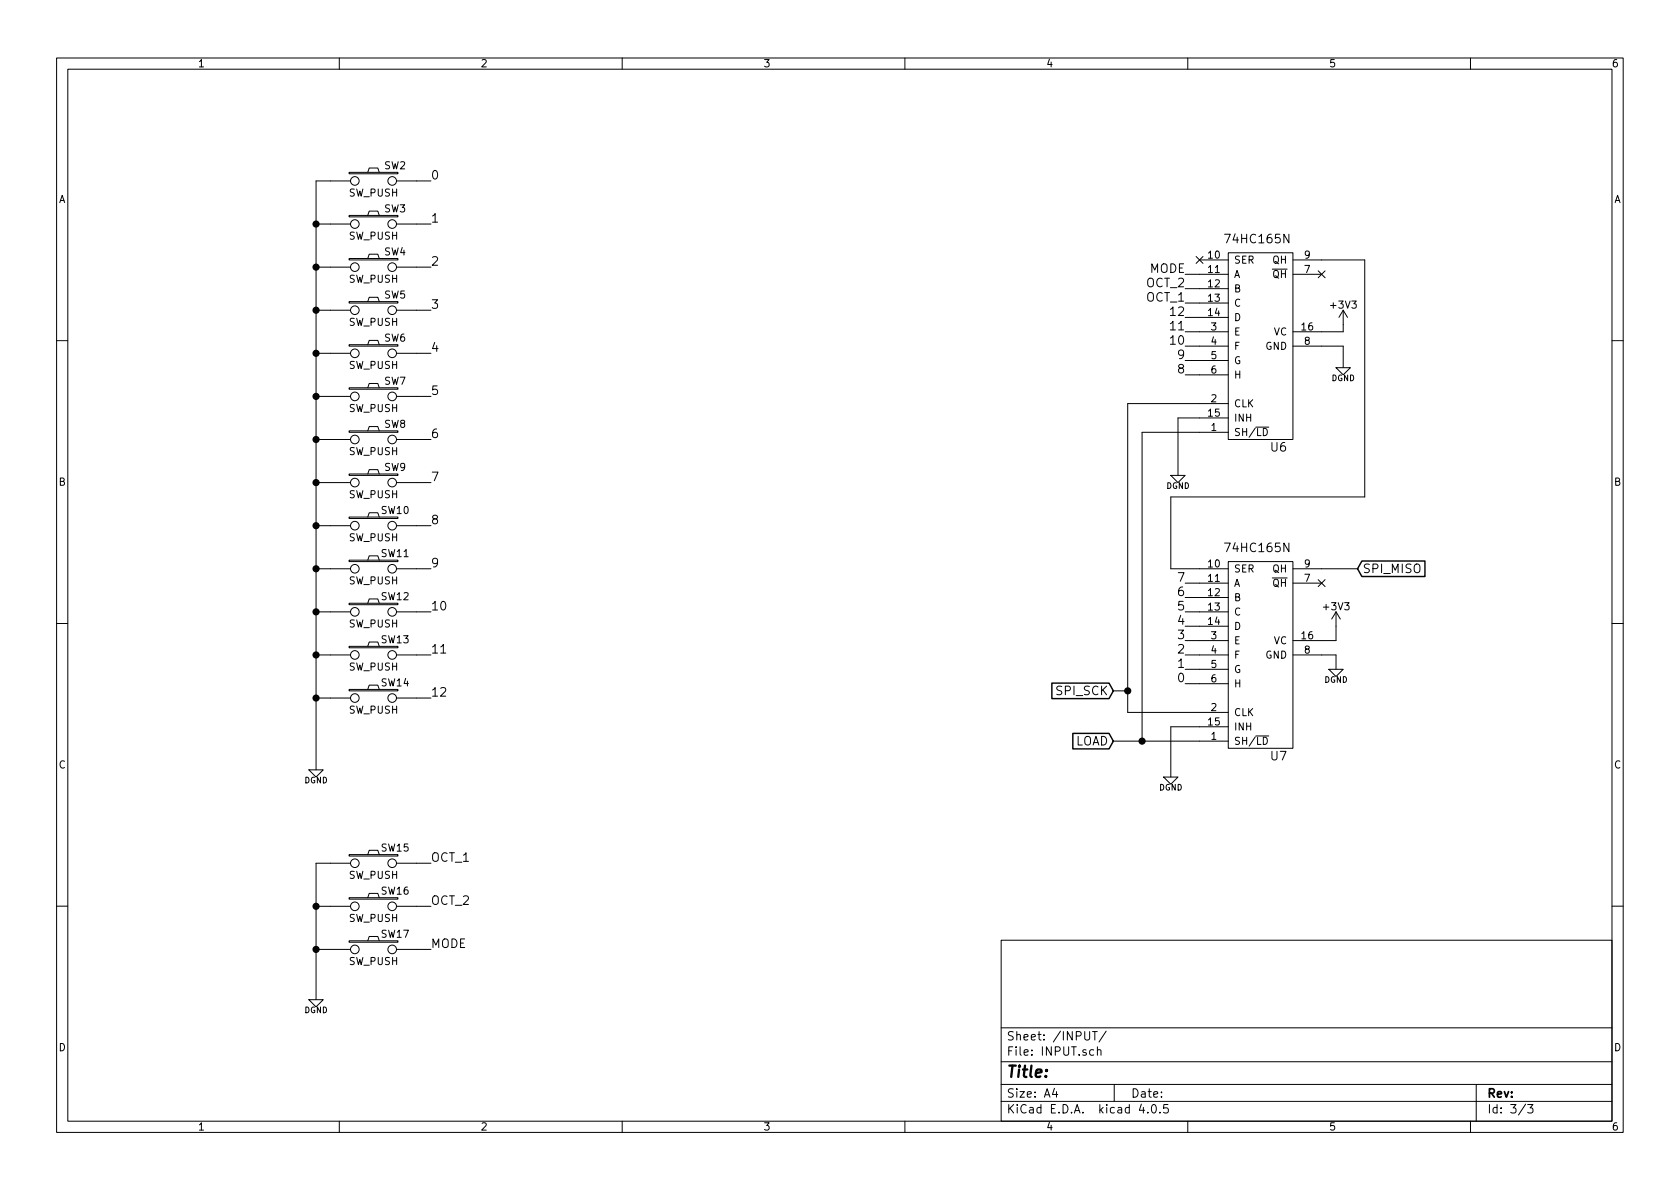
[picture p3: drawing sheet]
<svg xmlns="http://www.w3.org/2000/svg" width="297mm" height="210mm" viewBox="0 0 297 210" stroke-linecap="round" stroke-linejoin="round" font-family="sans-serif">
<g fill="none" stroke="#000" stroke-width=".18">
<path d="M10 10.3h277v189.9h-277zM12 12.2h273v186.1h-273zM60 10.3v1.9M110 10.3v1.9M160 10.3v1.9M210 10.3v1.9M260 10.3v1.9M55.9 39.6h6.1M61.7 30.5h8.7v.2h-8.7zM61.7 38.1h8.7v.2h-8.7zM62 32h-6.1v104.1M65 30.5l.3-.8h1.5l.3 .8"/>
<path d="M65 38.1l.3-.8h1.5l.3 .8M70.1 32h6.1M70.1 39.6h6.1M55.9 47.2h6.1M55.9 54.9h6.1M61.7 45.7h8.7v.3h-8.7zM61.7 53.3h8.7v.3h-8.7zM65 45.7l.3-.7h1.5l.3 .7M65 53.3l.3-.7h1.5l.3 .7M70.1 47.2h6.1M70.1 54.9h6.1M209.5 58.7h7.7"/>
<path d="M209.5 48.5h7.7M209.5 51h7.7M209.5 53.6h7.7M209.5 56.1h7.7M211.5 45.4l1.2 1.2M212.1 46h5.1M212.7 45.4l-1.2 1.2M217.2 44.7h11.4v33h-11.4zM228.6 48.5h5.1M228.6 46h12.7v41.9h-34.3v12.7h10.2M233.1 47.9l1.2 1.2M234.3 47.9l-1.2 1.2"/>
<path d="M237.5 54.9v3.8h-8.9M237.5 54.9l-.8 1.2M237.5 54.9l.8 1.2M10 60.2h2M55.9 62.5h6.1M55.9 70.1h6.1M55.9 77.7h6.1M61.7 61h8.7v.2h-8.7zM61.7 68.6h8.7v.2h-8.7zM61.7 76.2h8.7v.2h-8.7zM65 61l.3-.8h1.5l.3 .8M65 68.6l.3-.8h1.5l.3 .8"/>
<path d="M65 76.2l.3-.8h1.5l.3 .8M70.1 62.5h6.1M70.1 70.1h6.1M70.1 77.7h6.1M209.5 61.2h7.7M209.5 63.7h7.7M209.5 66.3h7.7M217.2 76.4h-15.3v54.7M217.2 71.4h-17.8v54.6h17.8M217.2 73.9h-8.9v10.2M222 75.5h2.3M223.4 75.8a.64 .64 0 0 1 .7 .6 .64 .64 0 0 1-.7 .6z"/>
<path d="M228.6 61.2h8.9v3.8M236.2 65h2.6l-1.3 1.3zM285 60.2h2M55.9 85.3h6.1M55.9 93h6.1M61.7 83.8h8.7v.3h-8.7zM61.7 91.4h8.7v.3h-8.7zM61.7 99.1h8.7v.2h-8.7zM65 83.8l.3-.7h1.5l.3 .7M65 91.4l.3-.7h1.5l.3 .7M65 99.1l.3-.8h1.5l.3 .8M70.1 85.3h6.1"/>
<path d="M70.1 93h6.1M207 84.1h2.5l-1.2 1.2zM217.2 99.3h11.4v33h-11.4zM10 110.3h2M55.9 115.8h6.1M55.9 100.6h6.1M55.9 108.2h6.1M61.7 106.7h8.7v.2h-8.7zM61.7 114.3h8.7v.2h-8.7zM65 106.7l.3-.8h1.5l.3 .8M65 114.3l.3-.8h1.5l.3 .8M70.1 115.8h6.1"/>
<path d="M70.1 100.6h6.1M70.1 108.2h6.1M209.5 113.3h7.7M209.5 115.8h7.7M209.5 118.4h7.7M209.5 103.1h7.7M209.5 105.7h7.7M209.5 108.2h7.7M209.5 110.7h7.7M228.6 115.8h7.6v2.6M228.6 103.1h5.1M228.6 100.6h11.4"/>
<path d="M233.1 102.5l1.2 1.2M234.3 102.5l-1.2 1.2M234.9 118.4h2.6l-1.3 1.2zM236.2 108.2v5.1h-7.6M236.2 108.2l-.7 1.3M236.2 108.2l.8 1.3M285 110.3h2M54.6 136.1h2.5l-1.2 1.3zM55.9 123.4h6.1M61.7 121.9h8.7v.3h-8.7zM65 121.9l.3-.7h1.5l.3 .7M70.1 123.4h6.1"/>
<path d="M196.8 131.1h20.4M196.8 122.2h2.6M205.7 137.4h2.6l-1.3 1.3zM209.5 120.9h7.7M217.2 128.5h-10.2v8.9M222 130.1h2.3M223.4 130.4a.64 .64 0 0 1 .7 .6 .64 .64 0 0 1-.7 .6zM61.7 151.1h8.7v.3h-8.7zM61.7 158.7h8.7v.3h-8.7zM62 152.6h-6.1v24.2M65 151.1l.3-.7h1.5l.3 .7M65 158.7l.3-.7h1.5l.3 .7"/>
<path d="M70.1 152.6h6.1M10 160.2h2M54.6 176.8h2.5l-1.2 1.2zM55.9 160.3h6.1M55.9 167.9h6.1M61.7 166.4h8.7v.2h-8.7zM65 166.4l.3-.8h1.5l.3 .8M70.1 160.3h6.1M70.1 167.9h6.1M177 166.3h108v32h-108zM285 160.2h2M60 198.3v1.9"/>
<path d="M110 198.3v1.9M160 198.3v1.9M177 194.8h108M177 191.8h108M177 187.8h108M177 181.8h108M186.4 192.5l-.3 1h.9M186.8 193v1M193.2 182.4h.8M193.4 185.7l-.5-.1-.2 .3v.6l.2 .1 .5-.1M193.6 182.4v1.5M194 185.7l.2-.1 .4 .1 .1 .9"/>
<path d="M194 185.1v1.5M195.6 182.3l-1.3 2M197 191.8v3M201.8 195.2l-.4 1.1h1M202.9 196.7v.1M203.8 195.4l.1-.1a.81 .81 0 0 1 .6 .6 .81 .81 0 0 1-.3 .8l-.1 .1a.8 .8 0 0 1-.6-.6 .8 .8 0 0 1 .3-.8zM205.1 196.7v.1M206.5 195.3h-.7l-.1 .7 .2-.1 .5 .1 .2 .2-.1 .5-.2 .1-.6-.1M210 198.3v1.9M260 198.3v1.9M261 191.8v6.5M269.7 195.2l-1.2 2"/>
<path d="M270.1 195.3h.9l-.5 .6 .5 .1v.7l-.2 .1-.7-.1"/>
<circle cx="62.7" cy="39.6" r=".76"/>
<circle cx="62.7" cy="32" r=".76"/>
<circle cx="69.3" cy="32" r=".76"/>
<circle cx="69.3" cy="39.6" r=".76"/>
<circle cx="62.7" cy="54.9" r=".76"/>
<circle cx="62.7" cy="47.2" r=".76"/>
<circle cx="69.3" cy="54.9" r=".76"/>
<circle cx="69.3" cy="47.2" r=".76"/>
<circle cx="62.7" cy="62.5" r=".76"/>
<circle cx="62.7" cy="70.1" r=".76"/>
<circle cx="62.7" cy="77.7" r=".76"/>
<circle cx="69.3" cy="70.1" r=".76"/>
<circle cx="69.3" cy="62.5" r=".76"/>
<circle cx="69.3" cy="77.7" r=".76"/>
<circle cx="62.7" cy="85.3" r=".76"/>
<circle cx="62.7" cy="93" r=".76"/>
<circle cx="69.3" cy="85.3" r=".76"/>
<circle cx="69.3" cy="93" r=".76"/>
<circle cx="62.7" cy="115.8" r=".76"/>
<circle cx="62.7" cy="100.6" r=".76"/>
<circle cx="62.7" cy="108.2" r=".76"/>
<circle cx="69.3" cy="108.2" r=".76"/>
<circle cx="69.3" cy="100.6" r=".76"/>
<circle cx="69.3" cy="115.8" r=".76"/>
<circle cx="62.7" cy="123.4" r=".76"/>
<circle cx="69.3" cy="123.4" r=".76"/>
<circle cx="62.7" cy="152.6" r=".76"/>
<circle cx="69.3" cy="152.6" r=".76"/>
<circle cx="62.7" cy="160.3" r=".76"/>
<circle cx="62.7" cy="167.9" r=".76"/>
<circle cx="69.3" cy="160.3" r=".76"/>
<circle cx="69.3" cy="167.9" r=".76"/>
</g>
<g fill="#000" stroke="#000" stroke-width=".25">
<circle cx="55.9" cy="39.6" r=".51"/>
<circle cx="55.9" cy="47.2" r=".51"/>
<circle cx="55.9" cy="54.9" r=".51"/>
<circle cx="55.9" cy="70.1" r=".51"/>
<circle cx="55.9" cy="62.5" r=".51"/>
<circle cx="55.9" cy="77.7" r=".51"/>
<circle cx="55.9" cy="85.3" r=".51"/>
<circle cx="55.9" cy="93" r=".51"/>
<circle cx="55.9" cy="100.6" r=".51"/>
<circle cx="55.9" cy="108.2" r=".51"/>
<circle cx="55.9" cy="115.8" r=".51"/>
<circle cx="55.9" cy="123.4" r=".51"/>
<circle cx="199.4" cy="122.2" r=".51"/>
<circle cx="201.9" cy="131.1" r=".51"/>
<circle cx="55.9" cy="160.3" r=".51"/>
<circle cx="55.9" cy="167.9" r=".51"/>
</g>
<path d="M240.8 99.2h11.1v2.7h-11.1l-.8-1.3zM186 120.8h10.1l.7 1.4-.7 1.3h-10.1zM189.7 129.7h6.4l.7 1.4-.7 1.3h-6.4z" fill="none" stroke="#000" stroke-width=".25"/>
<text font-size="2.8" x="178" y="190.5">Title:</text>
<g font-size="2.1">
<text x="76.2" y="31.7">0</text>
<text x="76.2" y="39.4">1</text>
<text x="76.2" y="47">2</text>
<text x="217" y="43">74HC165N</text>
<text x="202.7" y="53.3">OCT_1</text>
<text x="202.7" y="50.8">OCT_2</text>
<text x="203.2" y="48.3">MODE</text>
<text x="76.2" y="54.6">3</text>
<text x="207.2" y="58.4">11</text>
<text x="207.2" y="55.9">12</text>
<text x="76.2" y="62.2">4</text>
<text x="207.2" y="61">10</text>
<text x="208.4" y="63.5">9</text>
<text x="76.2" y="69.8">5</text>
<text x="208.4" y="66">8</text>
<text x="76.2" y="77.5">6</text>
<text x="224.7" y="79.9">U6</text>
<text x="76.2" y="85.1">7</text>
<text x="76.2" y="92.7">8</text>
<text x="76.2" y="100.3">9</text>
<text x="217" y="97.6">74HC165N</text>
<text x="240.9" y="101.3">SPI_MISO</text>
<text x="76.2" y="107.9">10</text>
<text x="208.4" y="107.9">5</text>
<text x="208.4" y="105.4">6</text>
<text x="208.4" y="102.9">7</text>
<text x="208.4" y="113">3</text>
<text x="208.4" y="110.5">4</text>
<text x="76.2" y="115.6">11</text>
<text x="208.4" y="118.1">1</text>
<text x="208.4" y="115.6">2</text>
<text x="76.2" y="123.2">12</text>
<text x="186.8" y="122.9">SPI_SCK</text>
<text x="208.4" y="120.6">0</text>
<text x="189.9" y="131.8">LOAD</text>
<text x="224.7" y="134.5">U7</text>
<text x="76.2" y="152.4">OCT_1</text>
<text x="76.2" y="160">OCT_2</text>
<text x="76.2" y="167.6">MODE</text>
<text x="178" y="184">Sheet: /INPUT/</text>
<text x="178" y="186.7">File: INPUT.sch</text>
<text x="178" y="196.9">KiCad E.D.A. kicad 4.0.5</text>
<text x="178" y="194.1">Size: A4</text>
<text x="200" y="194.1">Date:</text>
<text x="263" y="194.1">Rev:</text>
<text x="263" y="196.9">Id: 3/3</text>
</g>
<g font-size="1.8">
<text x="35" y="11.9">1</text>
<text x="85" y="11.9">2</text>
<text x="135" y="11.9">3</text>
<text x="185" y="11.9">4</text>
<text x="235" y="11.9">5</text>
<text x="285" y="11.9">6</text>
<text x="67.9" y="29.9">SW2</text>
<text x="10.4" y="35.9">A</text>
<text x="61.7" y="34.7">SW_PUSH</text>
<text x="285.4" y="35.9">A</text>
<text x="67.9" y="37.5">SW3</text>
<text x="61.7" y="42.4">SW_PUSH</text>
<text x="67.9" y="45.2">SW4</text>
<text x="213.7" y="45.7">10</text>
<text x="218.2" y="46.6">SER</text>
<text x="224.9" y="46.6">QH</text>
<text x="230.7" y="45.7">9</text>
<text x="61.7" y="50">SW_PUSH</text>
<text x="67.9" y="52.8">SW5</text>
<text x="213.7" y="48.3">11</text>
<text x="213.7" y="50.8">12</text>
<text x="213.7" y="53.3">13</text>
<text x="218.2" y="49.1">A</text>
<text x="218.2" y="51.7">B</text>
<text x="224.9" y="49.1">QH</text>
<text x="230.7" y="48.3">7</text>
<text x="61.7" y="57.6">SW_PUSH</text>
<text x="213.7" y="55.9">14</text>
<text x="214.1" y="58.4">3</text>
<text x="218.2" y="59.3">E</text>
<text x="218.2" y="54.2">C</text>
<text x="218.2" y="56.8">D</text>
<text x="225.1" y="59.3">VC</text>
<text x="230.2" y="58.4">16</text>
<text x="235.4" y="54.6">+3V3</text>
<text x="61.7" y="65.2">SW_PUSH</text>
<text x="67.9" y="60.4">SW6</text>
<text x="214.1" y="61">4</text>
<text x="214.1" y="63.5">5</text>
<text x="218.2" y="61.8">F</text>
<text x="218.2" y="64.4">G</text>
<text x="223.6" y="61.8">GND</text>
<text x="230.7" y="61">8</text>
<text x="67.9" y="68">SW7</text>
<text x="214.1" y="71.1">2</text>
<text x="214.1" y="66">6</text>
<text x="218.2" y="66.9">H</text>
<text x="61.7" y="72.8">SW_PUSH</text>
<text x="67.9" y="75.6">SW8</text>
<text x="213.7" y="73.7">15</text>
<text x="214.1" y="76.2">1</text>
<text x="218.2" y="77.1">SH/LD</text>
<text x="218.2" y="72">CLK</text>
<text x="218.2" y="74.5">INH</text>
<text x="61.7" y="80.5">SW_PUSH</text>
<text x="67.9" y="83.3">SW9</text>
<text x="10.4" y="85.9">B</text>
<text x="61.7" y="88.1">SW_PUSH</text>
<text x="285.4" y="85.9">B</text>
<text x="61.7" y="95.7">SW_PUSH</text>
<text x="67.4" y="90.9">SW10</text>
<text x="67.4" y="98.5">SW11</text>
<text x="213.7" y="100.3">10</text>
<text x="218.2" y="101.2">SER</text>
<text x="224.9" y="101.2">QH</text>
<text x="230.7" y="100.3">9</text>
<text x="61.7" y="103.3">SW_PUSH</text>
<text x="67.4" y="106.1">SW12</text>
<text x="213.7" y="102.9">11</text>
<text x="213.7" y="105.4">12</text>
<text x="213.7" y="107.9">13</text>
<text x="218.2" y="103.8">A</text>
<text x="218.2" y="106.3">B</text>
<text x="224.9" y="103.8">QH</text>
<text x="230.7" y="102.9">7</text>
<text x="234.1" y="107.9">+3V3</text>
<text x="61.7" y="110.9">SW_PUSH</text>
<text x="67.4" y="113.7">SW13</text>
<text x="213.7" y="110.5">14</text>
<text x="214.1" y="113">3</text>
<text x="218.2" y="113.9">E</text>
<text x="218.2" y="108.8">C</text>
<text x="218.2" y="111.4">D</text>
<text x="225.1" y="113.9">VC</text>
<text x="230.2" y="113">16</text>
<text x="61.7" y="118.6">SW_PUSH</text>
<text x="214.1" y="115.6">4</text>
<text x="214.1" y="118.1">5</text>
<text x="218.2" y="116.5">F</text>
<text x="218.2" y="119">G</text>
<text x="223.6" y="116.5">GND</text>
<text x="230.7" y="115.6">8</text>
<text x="67.4" y="121.4">SW14</text>
<text x="214.1" y="125.7">2</text>
<text x="214.1" y="120.6">6</text>
<text x="218.2" y="121.5">H</text>
<text x="61.7" y="126.2">SW_PUSH</text>
<text x="213.7" y="128.3">15</text>
<text x="214.1" y="130.8">1</text>
<text x="218.2" y="131.7">SH/LD</text>
<text x="218.2" y="126.6">CLK</text>
<text x="218.2" y="129.2">INH</text>
<text x="10.4" y="135.9">C</text>
<text x="285.4" y="135.9">C</text>
<text x="61.7" y="155.4">SW_PUSH</text>
<text x="67.4" y="150.6">SW15</text>
<text x="67.4" y="158.2">SW16</text>
<text x="61.7" y="163">SW_PUSH</text>
<text x="67.4" y="165.8">SW17</text>
<text x="61.7" y="170.6">SW_PUSH</text>
<text x="10.4" y="185.9">D</text>
<text x="285.4" y="185.9">D</text>
<text x="35" y="199.9">1</text>
<text x="85" y="199.9">2</text>
<text x="135" y="199.9">3</text>
<text x="185" y="199.9">4</text>
<text x="235" y="199.9">5</text>
<text x="285" y="199.9">6</text>
</g>
<g font-size="1.4">
<text x="235.4" y="67.4">DGND</text>
<text x="206.2" y="86.4">DGND</text>
<text x="234.1" y="120.7">DGND</text>
<text x="53.8" y="138.5">DGND</text>
<text x="204.9" y="139.8">DGND</text>
<text x="53.8" y="179.1">DGND</text>
</g>
</svg>
